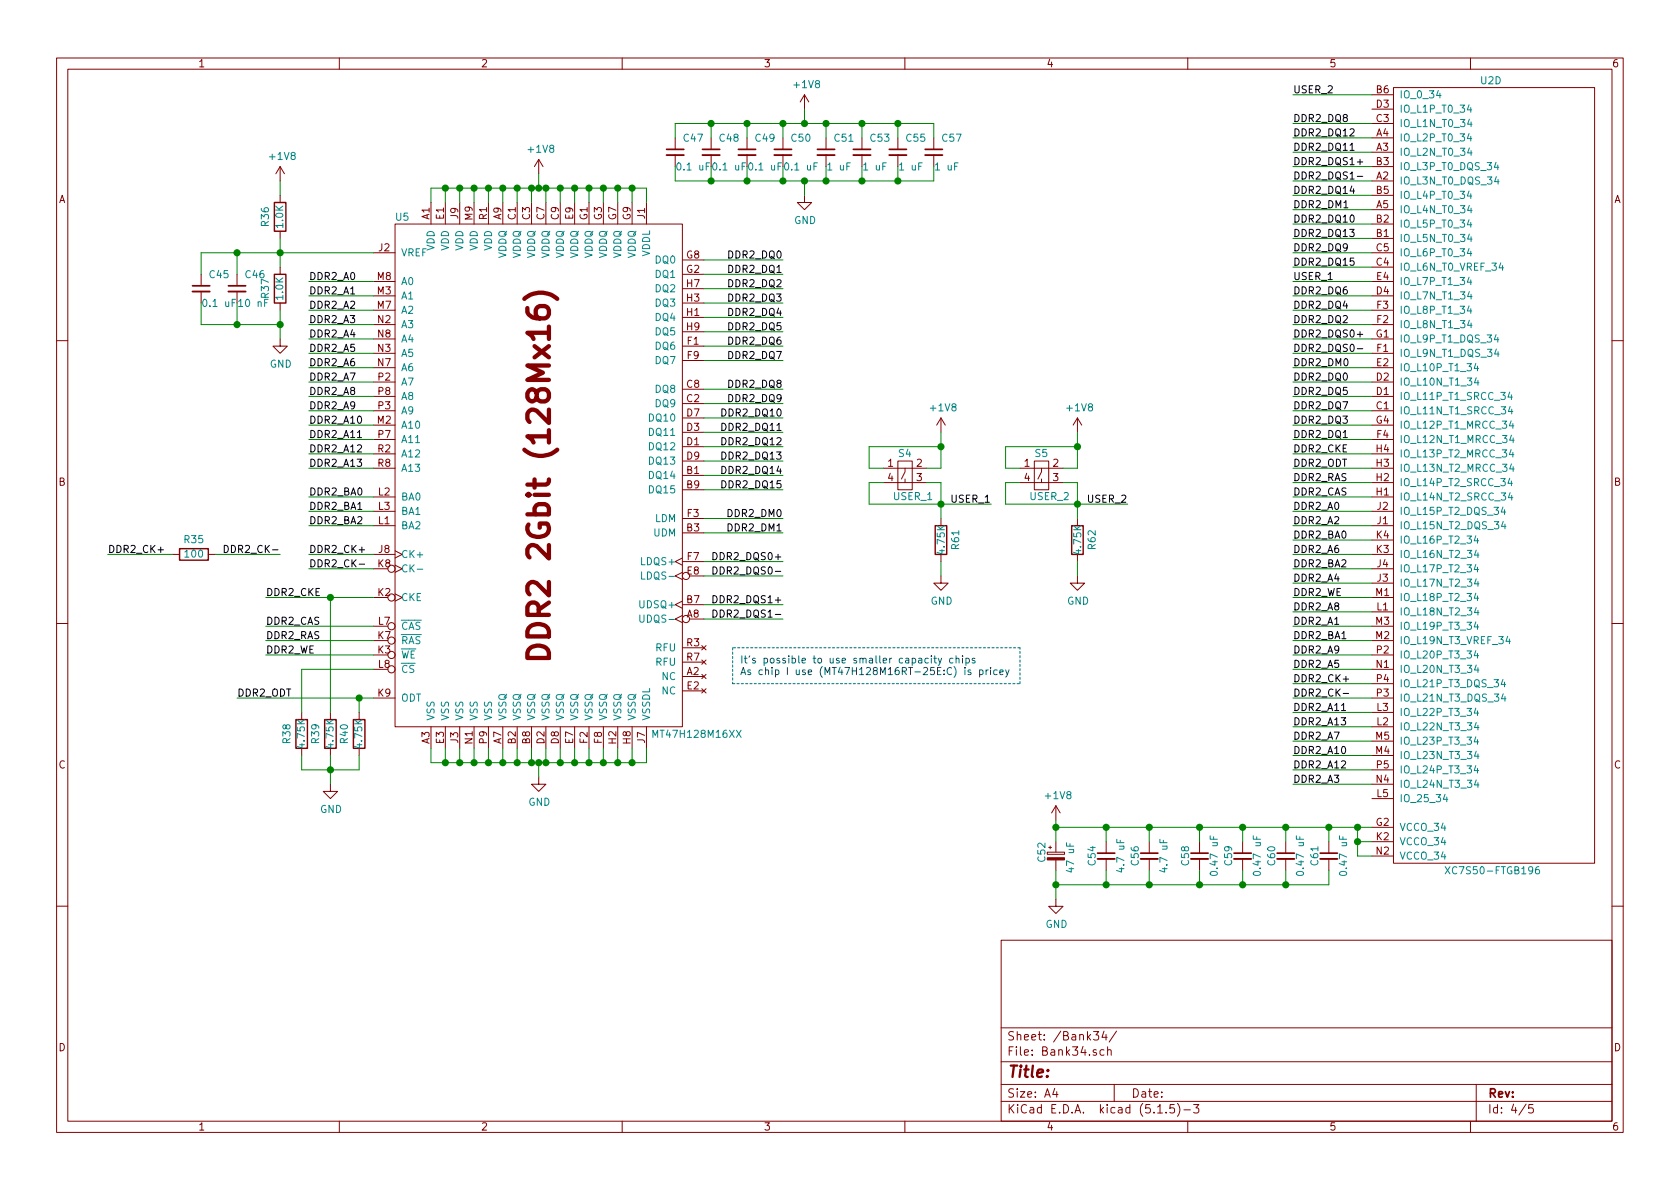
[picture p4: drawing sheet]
EESchema Schematic File Version 4
EELAYER 30 0
EELAYER END
$Descr A4 11693 8268
encoding utf-8
Sheet 4 5
Title ""
Date ""
Rev ""
Comp ""
Comment1 ""
Comment2 ""
Comment3 ""
Comment4 ""
$EndDescr
$Comp
L my_parts:XC7S50-FTGB196 U2
U 4 1
P 10400 3300
F 0 "U2" H 10300 6050 50  0000 L CNN
F 1 "XC7S50-FTGB196" H 10050 550 50  0000 L CNN
F 2 "Package_BGA:Xilinx_FTGB196" H 10150 3300 50  0001 C CNN
F 3 "" H 10150 3300 50  0001 C CNN
	4    10400 3300
	1    0    0    -1  
$EndComp
$Comp
L Device:C_Small C?
U 1 1
P 9250 5950
AR Path="/5D9667D8/5DB0B940" Ref="C?"  Part="1" 
AR Path="/5E35D7C2/5DB0B940" Ref="C?"  Part="1" 
AR Path="/5DAE4F3C/5DB0B940" Ref="C61"  Part="1" 
F 0 "C61" V 9150 5950 50  0000 C CNN
F 1 "0.47 uF" V 9350 5950 50  0000 C CNN
F 2 "my_parts:C_0201_0603Metric" H 9250 5950 50  0001 C CNN
F 3 "~" H 9250 5950 50  0001 C CNN
	1    9250 5950
	1    0    0    -1  
$EndComp
$Comp
L Device:C_Small C?
U 1 1
P 8950 5950
AR Path="/5D9667D8/5DB0B946" Ref="C?"  Part="1" 
AR Path="/5E35D7C2/5DB0B946" Ref="C?"  Part="1" 
AR Path="/5DAE4F3C/5DB0B946" Ref="C60"  Part="1" 
F 0 "C60" V 8850 5950 50  0000 C CNN
F 1 "0.47 uF" V 9050 5950 50  0000 C CNN
F 2 "my_parts:C_0201_0603Metric" H 8950 5950 50  0001 C CNN
F 3 "~" H 8950 5950 50  0001 C CNN
	1    8950 5950
	1    0    0    -1  
$EndComp
$Comp
L Device:C_Small C?
U 1 1
P 8650 5950
AR Path="/5D9667D8/5DB0B94C" Ref="C?"  Part="1" 
AR Path="/5E35D7C2/5DB0B94C" Ref="C?"  Part="1" 
AR Path="/5DAE4F3C/5DB0B94C" Ref="C59"  Part="1" 
F 0 "C59" V 8550 5950 50  0000 C CNN
F 1 "0.47 uF" V 8750 5950 50  0000 C CNN
F 2 "my_parts:C_0201_0603Metric" H 8650 5950 50  0001 C CNN
F 3 "~" H 8650 5950 50  0001 C CNN
	1    8650 5950
	1    0    0    -1  
$EndComp
$Comp
L Device:C_Small C?
U 1 1
P 8000 5950
AR Path="/5D9667D8/5DB0B952" Ref="C?"  Part="1" 
AR Path="/5E35D7C2/5DB0B952" Ref="C?"  Part="1" 
AR Path="/5DAE4F3C/5DB0B952" Ref="C56"  Part="1" 
F 0 "C56" V 7900 5950 50  0000 C CNN
F 1 "4.7 uF" V 8100 5950 50  0000 C CNN
F 2 "Capacitor_SMD:C_0402_1005Metric" H 8000 5950 50  0001 C CNN
F 3 "~" H 8000 5950 50  0001 C CNN
	1    8000 5950
	1    0    0    -1  
$EndComp
$Comp
L Device:CP_Small C?
U 1 1
P 7350 5950
AR Path="/5D9667D8/5DB0B958" Ref="C?"  Part="1" 
AR Path="/5E35D7C2/5DB0B958" Ref="C?"  Part="1" 
AR Path="/5DAE4F3C/5DB0B958" Ref="C52"  Part="1" 
F 0 "C52" V 7250 5900 50  0000 L CNN
F 1 "47 uF" V 7450 5825 50  0000 L CNN
F 2 "Capacitor_Tantalum_SMD:CP_EIA-3216-18_Kemet-A" H 7350 5950 50  0001 C CNN
F 3 "~" H 7350 5950 50  0001 C CNN
	1    7350 5950
	1    0    0    -1  
$EndComp
$Comp
L power:GND #PWR?
U 1 1
P 7350 6250
AR Path="/5D9667D8/5DB0B95E" Ref="#PWR?"  Part="1" 
AR Path="/5E35D7C2/5DB0B95E" Ref="#PWR?"  Part="1" 
AR Path="/5DAE4F3C/5DB0B95E" Ref="#PWR073"  Part="1" 
F 0 "#PWR073" H 7350 6000 50  0001 C CNN
F 1 "GND" H 7355 6077 50  0000 C CNN
F 2 "" H 7350 6250 50  0001 C CNN
F 3 "" H 7350 6250 50  0001 C CNN
	1    7350 6250
	1    0    0    -1  
$EndComp
Wire Wire Line
	7350 6050 7350 6150
Wire Wire Line
	9250 6050 9250 6150
Wire Wire Line
	9250 6150 8950 6150
Connection ~ 7350 6150
Wire Wire Line
	7350 6150 7350 6250
Wire Wire Line
	8000 6050 8000 6150
Wire Wire Line
	7700 6150 7350 6150
Wire Wire Line
	8650 6050 8650 6150
Wire Wire Line
	8350 6150 8000 6150
Wire Wire Line
	8950 6050 8950 6150
Connection ~ 8950 6150
Wire Wire Line
	8950 6150 8650 6150
Wire Wire Line
	9550 5750 9450 5750
Wire Wire Line
	7350 5750 7350 5850
Wire Wire Line
	8000 5850 8000 5750
Wire Wire Line
	7700 5750 7350 5750
Wire Wire Line
	8650 5850 8650 5750
Wire Wire Line
	8350 5750 8000 5750
Wire Wire Line
	8950 5850 8950 5750
Connection ~ 8950 5750
Wire Wire Line
	8950 5750 8650 5750
Wire Wire Line
	9250 5850 9250 5750
Connection ~ 9250 5750
Wire Wire Line
	9250 5750 8950 5750
Connection ~ 9450 5750
Wire Wire Line
	9450 5750 9250 5750
Wire Wire Line
	9550 5850 9450 5850
Connection ~ 9450 5850
Wire Wire Line
	9450 5850 9450 5750
Wire Wire Line
	9550 5950 9450 5950
Wire Wire Line
	9450 5950 9450 5850
Connection ~ 7350 5750
Wire Wire Line
	7350 5700 7350 5750
$Comp
L Device:C_Small C?
U 1 1
P 8350 5950
AR Path="/5D9667D8/5DB0B985" Ref="C?"  Part="1" 
AR Path="/5E35D7C2/5DB0B985" Ref="C?"  Part="1" 
AR Path="/5DAE4F3C/5DB0B985" Ref="C58"  Part="1" 
F 0 "C58" V 8250 5950 50  0000 C CNN
F 1 "0.47 uF" V 8450 5950 50  0000 C CNN
F 2 "my_parts:C_0201_0603Metric" H 8350 5950 50  0001 C CNN
F 3 "~" H 8350 5950 50  0001 C CNN
	1    8350 5950
	1    0    0    -1  
$EndComp
Wire Wire Line
	8650 6150 8350 6150
Wire Wire Line
	8350 6150 8350 6050
Connection ~ 8650 6150
Wire Wire Line
	8650 5750 8350 5750
Wire Wire Line
	8350 5750 8350 5850
Connection ~ 8650 5750
Connection ~ 8350 5750
Connection ~ 8350 6150
$Comp
L Device:C_Small C?
U 1 1
P 7700 5950
AR Path="/5D9667D8/5DB0B993" Ref="C?"  Part="1" 
AR Path="/5E35D7C2/5DB0B993" Ref="C?"  Part="1" 
AR Path="/5DAE4F3C/5DB0B993" Ref="C54"  Part="1" 
F 0 "C54" V 7600 5950 50  0000 C CNN
F 1 "4.7 uF" V 7800 5950 50  0000 C CNN
F 2 "Capacitor_SMD:C_0402_1005Metric" H 7700 5950 50  0001 C CNN
F 3 "~" H 7700 5950 50  0001 C CNN
	1    7700 5950
	1    0    0    -1  
$EndComp
Wire Wire Line
	8000 6150 7700 6150
Wire Wire Line
	7700 6150 7700 6050
Connection ~ 8000 6150
Wire Wire Line
	8000 5750 7700 5750
Wire Wire Line
	7700 5750 7700 5850
Connection ~ 8000 5750
Connection ~ 7700 5750
Connection ~ 7700 6150
$Comp
L my_parts:MT47H128M16XX U5
U 1 1
P 3750 3300
F 0 "U5" H 2800 5100 50  0000 C CNN
F 1 "MT47H128M16XX" H 4850 1500 50  0000 C CNN
F 2 "my_parts:BGA-84_9x15_9.0x12.5mm" H 3750 3300 50  0001 C CNN
F 3 "" H 3750 3300 50  0001 C CNN
	1    3750 3300
	1    0    0    -1  
$EndComp
$Comp
L Device:C_Small C47
U 1 1
P 4700 1050
F 0 "C47" H 4750 1150 50  0000 L CNN
F 1 "0.1 uF" H 4700 950 50  0000 L CNN
F 2 "Capacitor_SMD:C_0402_1005Metric" H 4700 1050 50  0001 C CNN
F 3 "~" H 4700 1050 50  0001 C CNN
	1    4700 1050
	1    0    0    -1  
$EndComp
$Comp
L Device:C_Small C48
U 1 1
P 4950 1050
F 0 "C48" H 5000 1150 50  0000 L CNN
F 1 "0.1 uF" H 4950 950 50  0000 L CNN
F 2 "Capacitor_SMD:C_0402_1005Metric" H 4950 1050 50  0001 C CNN
F 3 "~" H 4950 1050 50  0001 C CNN
	1    4950 1050
	1    0    0    -1  
$EndComp
$Comp
L Device:C_Small C49
U 1 1
P 5200 1050
F 0 "C49" H 5250 1150 50  0000 L CNN
F 1 "0.1 uF" H 5200 950 50  0000 L CNN
F 2 "Capacitor_SMD:C_0402_1005Metric" H 5200 1050 50  0001 C CNN
F 3 "~" H 5200 1050 50  0001 C CNN
	1    5200 1050
	1    0    0    -1  
$EndComp
$Comp
L Device:C_Small C50
U 1 1
P 5450 1050
F 0 "C50" H 5500 1150 50  0000 L CNN
F 1 "0.1 uF" H 5450 950 50  0000 L CNN
F 2 "Capacitor_SMD:C_0402_1005Metric" H 5450 1050 50  0001 C CNN
F 3 "~" H 5450 1050 50  0001 C CNN
	1    5450 1050
	1    0    0    -1  
$EndComp
$Comp
L Device:C_Small C51
U 1 1
P 5750 1050
F 0 "C51" H 5800 1150 50  0000 L CNN
F 1 "1 uF" H 5750 950 50  0000 L CNN
F 2 "Capacitor_SMD:C_0402_1005Metric" H 5750 1050 50  0001 C CNN
F 3 "~" H 5750 1050 50  0001 C CNN
	1    5750 1050
	1    0    0    -1  
$EndComp
$Comp
L Device:C_Small C53
U 1 1
P 6000 1050
F 0 "C53" H 6050 1150 50  0000 L CNN
F 1 "1 uF" H 6000 950 50  0000 L CNN
F 2 "Capacitor_SMD:C_0402_1005Metric" H 6000 1050 50  0001 C CNN
F 3 "~" H 6000 1050 50  0001 C CNN
	1    6000 1050
	1    0    0    -1  
$EndComp
$Comp
L Device:C_Small C55
U 1 1
P 6250 1050
F 0 "C55" H 6300 1150 50  0000 L CNN
F 1 "1 uF" H 6250 950 50  0000 L CNN
F 2 "Capacitor_SMD:C_0402_1005Metric" H 6250 1050 50  0001 C CNN
F 3 "~" H 6250 1050 50  0001 C CNN
	1    6250 1050
	1    0    0    -1  
$EndComp
$Comp
L Device:C_Small C57
U 1 1
P 6500 1050
F 0 "C57" H 6550 1150 50  0000 L CNN
F 1 "1 uF" H 6500 950 50  0000 L CNN
F 2 "Capacitor_SMD:C_0402_1005Metric" H 6500 1050 50  0001 C CNN
F 3 "~" H 6500 1050 50  0001 C CNN
	1    6500 1050
	1    0    0    -1  
$EndComp
$Comp
L power:+1V8 #PWR070
U 1 1
P 5600 750
F 0 "#PWR070" H 5600 600 50  0001 C CNN
F 1 "+1V8" H 5615 923 50  0000 C CNN
F 2 "" H 5600 750 50  0001 C CNN
F 3 "" H 5600 750 50  0001 C CNN
	1    5600 750 
	1    0    0    -1  
$EndComp
Wire Wire Line
	4700 950  4700 850 
Wire Wire Line
	4700 850  4950 850 
Wire Wire Line
	6500 850  6500 950 
Wire Wire Line
	5600 750  5600 850 
Connection ~ 5600 850 
Wire Wire Line
	5600 850  5750 850 
Wire Wire Line
	4950 950  4950 850 
Connection ~ 4950 850 
Wire Wire Line
	4950 850  5200 850 
Wire Wire Line
	5200 950  5200 850 
Connection ~ 5200 850 
Wire Wire Line
	5200 850  5450 850 
Wire Wire Line
	5450 950  5450 850 
Connection ~ 5450 850 
Wire Wire Line
	5450 850  5600 850 
$Comp
L power:GND #PWR?
U 1 1
P 5600 1350
AR Path="/5D9667D8/5DD62DEC" Ref="#PWR?"  Part="1" 
AR Path="/5E35D7C2/5DD62DEC" Ref="#PWR?"  Part="1" 
AR Path="/5DAE4F3C/5DD62DEC" Ref="#PWR071"  Part="1" 
F 0 "#PWR071" H 5600 1100 50  0001 C CNN
F 1 "GND" H 5605 1177 50  0000 C CNN
F 2 "" H 5600 1350 50  0001 C CNN
F 3 "" H 5600 1350 50  0001 C CNN
	1    5600 1350
	1    0    0    -1  
$EndComp
Wire Wire Line
	4700 1150 4700 1250
Wire Wire Line
	4700 1250 4950 1250
Wire Wire Line
	6500 1250 6500 1150
Wire Wire Line
	5600 1250 5600 1350
Connection ~ 5600 1250
Wire Wire Line
	5600 1250 5750 1250
Wire Wire Line
	5450 1150 5450 1250
Connection ~ 5450 1250
Wire Wire Line
	5450 1250 5600 1250
Wire Wire Line
	5200 1150 5200 1250
Connection ~ 5200 1250
Wire Wire Line
	5200 1250 5450 1250
Wire Wire Line
	4950 1150 4950 1250
Connection ~ 4950 1250
Wire Wire Line
	4950 1250 5200 1250
Wire Wire Line
	5750 1150 5750 1250
Connection ~ 5750 1250
Wire Wire Line
	5750 1250 6000 1250
Wire Wire Line
	6000 1150 6000 1250
Connection ~ 6000 1250
Wire Wire Line
	6000 1250 6250 1250
Wire Wire Line
	6250 1150 6250 1250
Connection ~ 6250 1250
Wire Wire Line
	6250 1250 6500 1250
Wire Wire Line
	6250 950  6250 850 
Connection ~ 6250 850 
Wire Wire Line
	6250 850  6500 850 
Wire Wire Line
	6000 950  6000 850 
Connection ~ 6000 850 
Wire Wire Line
	6000 850  6250 850 
Wire Wire Line
	5750 950  5750 850 
Connection ~ 5750 850 
Wire Wire Line
	5750 850  6000 850 
$Comp
L power:+1V8 #PWR072
U 1 1
P 7350 5700
F 0 "#PWR072" H 7350 5550 50  0001 C CNN
F 1 "+1V8" H 7365 5873 50  0000 C CNN
F 2 "" H 7350 5700 50  0001 C CNN
F 3 "" H 7350 5700 50  0001 C CNN
	1    7350 5700
	1    0    0    -1  
$EndComp
$Comp
L power:+1V8 #PWR068
U 1 1
P 3750 1200
F 0 "#PWR068" H 3750 1050 50  0001 C CNN
F 1 "+1V8" H 3765 1373 50  0000 C CNN
F 2 "" H 3750 1200 50  0001 C CNN
F 3 "" H 3750 1200 50  0001 C CNN
	1    3750 1200
	1    0    0    -1  
$EndComp
Wire Wire Line
	3000 1400 3000 1300
Wire Wire Line
	3000 1300 3100 1300
Wire Wire Line
	4500 1300 4500 1400
Wire Wire Line
	3750 1200 3750 1300
Connection ~ 3750 1300
Wire Wire Line
	3750 1300 3800 1300
Wire Wire Line
	3100 1300 3100 1400
Connection ~ 3100 1300
Wire Wire Line
	3100 1300 3200 1300
Wire Wire Line
	3200 1300 3200 1400
Connection ~ 3200 1300
Wire Wire Line
	3200 1300 3300 1300
Wire Wire Line
	3300 1300 3300 1400
Connection ~ 3300 1300
Wire Wire Line
	3300 1300 3400 1300
Wire Wire Line
	3400 1300 3400 1400
Connection ~ 3400 1300
Wire Wire Line
	3400 1300 3500 1300
Wire Wire Line
	3500 1400 3500 1300
Connection ~ 3500 1300
Wire Wire Line
	3500 1300 3600 1300
Wire Wire Line
	3600 1400 3600 1300
Connection ~ 3600 1300
Wire Wire Line
	3600 1300 3700 1300
Wire Wire Line
	3700 1400 3700 1300
Connection ~ 3700 1300
Wire Wire Line
	3700 1300 3750 1300
Wire Wire Line
	3800 1400 3800 1300
Connection ~ 3800 1300
Wire Wire Line
	3800 1300 3900 1300
Wire Wire Line
	3900 1400 3900 1300
Connection ~ 3900 1300
Wire Wire Line
	3900 1300 4000 1300
Wire Wire Line
	4000 1400 4000 1300
Connection ~ 4000 1300
Wire Wire Line
	4000 1300 4100 1300
Wire Wire Line
	4100 1400 4100 1300
Connection ~ 4100 1300
Wire Wire Line
	4100 1300 4200 1300
Wire Wire Line
	4200 1400 4200 1300
Connection ~ 4200 1300
Wire Wire Line
	4200 1300 4300 1300
Wire Wire Line
	4300 1400 4300 1300
Connection ~ 4300 1300
Wire Wire Line
	4300 1300 4400 1300
Wire Wire Line
	4400 1400 4400 1300
Connection ~ 4400 1300
Wire Wire Line
	4400 1300 4500 1300
$Comp
L power:GND #PWR?
U 1 1
P 3750 5400
AR Path="/5D9667D8/5DD9E922" Ref="#PWR?"  Part="1" 
AR Path="/5E35D7C2/5DD9E922" Ref="#PWR?"  Part="1" 
AR Path="/5DAE4F3C/5DD9E922" Ref="#PWR069"  Part="1" 
F 0 "#PWR069" H 3750 5150 50  0001 C CNN
F 1 "GND" H 3755 5227 50  0000 C CNN
F 2 "" H 3750 5400 50  0001 C CNN
F 3 "" H 3750 5400 50  0001 C CNN
	1    3750 5400
	1    0    0    -1  
$EndComp
Wire Wire Line
	3000 5200 3000 5300
Wire Wire Line
	3000 5300 3100 5300
Wire Wire Line
	4500 5300 4500 5200
Wire Wire Line
	3750 5400 3750 5300
Connection ~ 3750 5300
Wire Wire Line
	3750 5300 3800 5300
Wire Wire Line
	3100 5200 3100 5300
Connection ~ 3100 5300
Wire Wire Line
	3100 5300 3200 5300
Wire Wire Line
	3200 5200 3200 5300
Connection ~ 3200 5300
Wire Wire Line
	3200 5300 3300 5300
Wire Wire Line
	3300 5200 3300 5300
Connection ~ 3300 5300
Wire Wire Line
	3300 5300 3400 5300
Wire Wire Line
	3400 5200 3400 5300
Connection ~ 3400 5300
Wire Wire Line
	3400 5300 3500 5300
Wire Wire Line
	3500 5200 3500 5300
Connection ~ 3500 5300
Wire Wire Line
	3500 5300 3600 5300
Wire Wire Line
	3600 5200 3600 5300
Connection ~ 3600 5300
Wire Wire Line
	3600 5300 3700 5300
Wire Wire Line
	3700 5200 3700 5300
Connection ~ 3700 5300
Wire Wire Line
	3700 5300 3750 5300
Wire Wire Line
	3800 5200 3800 5300
Connection ~ 3800 5300
Wire Wire Line
	3800 5300 3900 5300
Wire Wire Line
	3900 5200 3900 5300
Connection ~ 3900 5300
Wire Wire Line
	3900 5300 4000 5300
Wire Wire Line
	4000 5200 4000 5300
Connection ~ 4000 5300
Wire Wire Line
	4000 5300 4100 5300
Wire Wire Line
	4100 5200 4100 5300
Connection ~ 4100 5300
Wire Wire Line
	4100 5300 4200 5300
Wire Wire Line
	4200 5200 4200 5300
Connection ~ 4200 5300
Wire Wire Line
	4200 5300 4300 5300
Wire Wire Line
	4300 5200 4300 5300
Connection ~ 4300 5300
Wire Wire Line
	4300 5300 4400 5300
Wire Wire Line
	4400 5200 4400 5300
Connection ~ 4400 5300
Wire Wire Line
	4400 5300 4500 5300
$Comp
L Device:R R?
U 1 1
P 2500 5100
AR Path="/5E35D7C2/5DDEF01C" Ref="R?"  Part="1" 
AR Path="/5DAE4F3C/5DDEF01C" Ref="R40"  Part="1" 
F 0 "R40" V 2600 5100 50  0000 C CNN
F 1 "4.75K" V 2500 5100 50  0000 C CNN
F 2 "Resistor_SMD:R_0402_1005Metric" V 2430 5100 50  0001 C CNN
F 3 "~" H 2500 5100 50  0001 C CNN
	1    2500 5100
	-1   0    0    1   
$EndComp
$Comp
L Device:R R?
U 1 1
P 2300 5100
AR Path="/5E35D7C2/5DDF7243" Ref="R?"  Part="1" 
AR Path="/5DAE4F3C/5DDF7243" Ref="R39"  Part="1" 
F 0 "R39" V 2400 5100 50  0000 C CNN
F 1 "4.75K" V 2300 5100 50  0000 C CNN
F 2 "Resistor_SMD:R_0402_1005Metric" V 2230 5100 50  0001 C CNN
F 3 "~" H 2300 5100 50  0001 C CNN
	1    2300 5100
	-1   0    0    1   
$EndComp
Wire Wire Line
	2600 4150 2300 4150
Wire Wire Line
	2300 4150 2300 4950
Wire Wire Line
	2600 4850 2500 4850
Wire Wire Line
	2500 4850 2500 4950
$Comp
L power:GND #PWR?
U 1 1
P 2300 5450
AR Path="/5D9667D8/5DE03B28" Ref="#PWR?"  Part="1" 
AR Path="/5E35D7C2/5DE03B28" Ref="#PWR?"  Part="1" 
AR Path="/5DAE4F3C/5DE03B28" Ref="#PWR067"  Part="1" 
F 0 "#PWR067" H 2300 5200 50  0001 C CNN
F 1 "GND" H 2305 5277 50  0000 C CNN
F 2 "" H 2300 5450 50  0001 C CNN
F 3 "" H 2300 5450 50  0001 C CNN
	1    2300 5450
	1    0    0    -1  
$EndComp
Wire Wire Line
	2500 5250 2500 5350
Wire Wire Line
	2300 5250 2300 5350
Wire Wire Line
	2300 5350 2500 5350
$Comp
L Device:R R?
U 1 1
P 2100 5100
AR Path="/5E35D7C2/5DE11A98" Ref="R?"  Part="1" 
AR Path="/5DAE4F3C/5DE11A98" Ref="R38"  Part="1" 
F 0 "R38" V 2200 5100 50  0000 C CNN
F 1 "4.75K" V 2100 5100 50  0000 C CNN
F 2 "Resistor_SMD:R_0402_1005Metric" V 2030 5100 50  0001 C CNN
F 3 "~" H 2100 5100 50  0001 C CNN
	1    2100 5100
	-1   0    0    1   
$EndComp
Wire Wire Line
	2600 4650 2100 4650
Wire Wire Line
	2100 4650 2100 4950
Wire Wire Line
	2100 5250 2100 5350
Wire Wire Line
	2100 5350 2300 5350
Connection ~ 2300 5350
Wire Wire Line
	2300 5350 2300 5450
Text Label 1650 4850 0    50   ~ 0
DDR2_ODT
Connection ~ 2500 4850
Wire Wire Line
	1650 4850 2500 4850
Text Label 1850 4550 0    50   ~ 0
DDR2_WE
Text Label 1850 4450 0    50   ~ 0
DDR2_RAS
Text Label 1850 4350 0    50   ~ 0
DDR2_CAS
Wire Wire Line
	1850 4350 2600 4350
Wire Wire Line
	1850 4450 2600 4450
Wire Wire Line
	1850 4550 2600 4550
Text Label 1850 4150 0    50   ~ 0
DDR2_CKE
Wire Wire Line
	1850 4150 2300 4150
Connection ~ 2300 4150
Text Label 2150 3950 0    50   ~ 0
DDR2_CK-
Text Label 2150 3850 0    50   ~ 0
DDR2_CK+
Wire Wire Line
	2150 3850 2600 3850
Wire Wire Line
	2150 3950 2600 3950
Wire Wire Line
	2150 1950 2600 1950
Wire Wire Line
	2150 2050 2600 2050
Wire Wire Line
	2150 2150 2600 2150
Wire Wire Line
	2150 2250 2600 2250
Wire Wire Line
	2150 2350 2600 2350
Wire Wire Line
	2150 2450 2600 2450
Wire Wire Line
	2150 2550 2600 2550
Wire Wire Line
	2150 2650 2600 2650
Wire Wire Line
	2150 2750 2600 2750
Wire Wire Line
	2150 2850 2600 2850
Wire Wire Line
	2150 2950 2600 2950
Wire Wire Line
	2150 3050 2600 3050
Wire Wire Line
	2150 3150 2600 3150
Wire Wire Line
	2150 3250 2600 3250
Wire Wire Line
	2150 3450 2600 3450
Wire Wire Line
	2150 3550 2600 3550
Wire Wire Line
	2150 3650 2600 3650
Text Label 2150 3450 0    50   ~ 0
DDR2_BA0
Text Label 2150 3550 0    50   ~ 0
DDR2_BA1
Text Label 2150 3650 0    50   ~ 0
DDR2_BA2
Text Label 2150 1950 0    50   ~ 0
DDR2_A0
Text Label 2150 2050 0    50   ~ 0
DDR2_A1
Text Label 2150 2150 0    50   ~ 0
DDR2_A2
Text Label 2150 2250 0    50   ~ 0
DDR2_A3
Text Label 2150 2350 0    50   ~ 0
DDR2_A4
Text Label 2150 2450 0    50   ~ 0
DDR2_A5
Text Label 2150 2550 0    50   ~ 0
DDR2_A6
Text Label 2150 2650 0    50   ~ 0
DDR2_A7
Text Label 2150 2750 0    50   ~ 0
DDR2_A8
Text Label 2150 2850 0    50   ~ 0
DDR2_A9
Text Label 2150 2950 0    50   ~ 0
DDR2_A10
Text Label 2150 3050 0    50   ~ 0
DDR2_A11
Text Label 2150 3150 0    50   ~ 0
DDR2_A12
Text Label 2150 3250 0    50   ~ 0
DDR2_A13
$Comp
L Device:R R?
U 1 1
P 1950 1500
AR Path="/5E35D7C2/5DF05D84" Ref="R?"  Part="1" 
AR Path="/5DAE4F3C/5DF05D84" Ref="R36"  Part="1" 
F 0 "R36" V 2050 1500 50  0000 C CNN
F 1 "1.0K" V 1950 1500 50  0000 C CNN
F 2 "Resistor_SMD:R_0402_1005Metric" V 1880 1500 50  0001 C CNN
F 3 "~" H 1950 1500 50  0001 C CNN
	1    1950 1500
	-1   0    0    1   
$EndComp
$Comp
L Device:R R?
U 1 1
P 1950 2000
AR Path="/5E35D7C2/5DF07152" Ref="R?"  Part="1" 
AR Path="/5DAE4F3C/5DF07152" Ref="R37"  Part="1" 
F 0 "R37" V 2050 2000 50  0000 C CNN
F 1 "1.0K" V 1950 2000 50  0000 C CNN
F 2 "Resistor_SMD:R_0402_1005Metric" V 1880 2000 50  0001 C CNN
F 3 "~" H 1950 2000 50  0001 C CNN
	1    1950 2000
	-1   0    0    1   
$EndComp
$Comp
L Device:C_Small C46
U 1 1
P 1650 2000
F 0 "C46" H 1700 2100 50  0000 L CNN
F 1 "10 nF" H 1650 1900 50  0000 L CNN
F 2 "Capacitor_SMD:C_0402_1005Metric" H 1650 2000 50  0001 C CNN
F 3 "~" H 1650 2000 50  0001 C CNN
	1    1650 2000
	1    0    0    -1  
$EndComp
$Comp
L Device:C_Small C45
U 1 1
P 1400 2000
F 0 "C45" H 1450 2100 50  0000 L CNN
F 1 "0.1 uF" H 1400 1900 50  0000 L CNN
F 2 "Capacitor_SMD:C_0402_1005Metric" H 1400 2000 50  0001 C CNN
F 3 "~" H 1400 2000 50  0001 C CNN
	1    1400 2000
	1    0    0    -1  
$EndComp
$Comp
L power:GND #PWR?
U 1 1
P 1950 2350
AR Path="/5D9667D8/5DF082F4" Ref="#PWR?"  Part="1" 
AR Path="/5E35D7C2/5DF082F4" Ref="#PWR?"  Part="1" 
AR Path="/5DAE4F3C/5DF082F4" Ref="#PWR066"  Part="1" 
F 0 "#PWR066" H 1950 2100 50  0001 C CNN
F 1 "GND" H 1955 2177 50  0000 C CNN
F 2 "" H 1950 2350 50  0001 C CNN
F 3 "" H 1950 2350 50  0001 C CNN
	1    1950 2350
	1    0    0    -1  
$EndComp
$Comp
L power:+1V8 #PWR065
U 1 1
P 1950 1250
F 0 "#PWR065" H 1950 1100 50  0001 C CNN
F 1 "+1V8" H 1965 1423 50  0000 C CNN
F 2 "" H 1950 1250 50  0001 C CNN
F 3 "" H 1950 1250 50  0001 C CNN
	1    1950 1250
	1    0    0    -1  
$EndComp
Wire Wire Line
	1950 2150 1950 2250
Wire Wire Line
	1400 2100 1400 2250
Wire Wire Line
	1400 2250 1650 2250
Connection ~ 1950 2250
Wire Wire Line
	1950 2250 1950 2350
Wire Wire Line
	1950 1650 1950 1750
Wire Wire Line
	2600 1750 1950 1750
Connection ~ 1950 1750
Wire Wire Line
	1950 1750 1950 1850
Wire Wire Line
	1950 1750 1650 1750
Wire Wire Line
	1400 1750 1400 1900
Wire Wire Line
	1650 1900 1650 1750
Connection ~ 1650 1750
Wire Wire Line
	1650 1750 1400 1750
Wire Wire Line
	1950 1250 1950 1350
Wire Wire Line
	1650 2100 1650 2250
Connection ~ 1650 2250
Wire Wire Line
	1650 2250 1950 2250
Text Label 5450 1800 2    50   ~ 0
DDR2_DQ0
Text Label 5450 1900 2    50   ~ 0
DDR2_DQ1
Text Label 5450 2000 2    50   ~ 0
DDR2_DQ2
Text Label 5450 2100 2    50   ~ 0
DDR2_DQ3
Text Label 5450 2200 2    50   ~ 0
DDR2_DQ4
Text Label 5450 2300 2    50   ~ 0
DDR2_DQ5
Text Label 5450 2400 2    50   ~ 0
DDR2_DQ6
Text Label 5450 2500 2    50   ~ 0
DDR2_DQ7
Text Label 5450 2700 2    50   ~ 0
DDR2_DQ8
Text Label 5450 2800 2    50   ~ 0
DDR2_DQ9
Text Label 5450 2900 2    50   ~ 0
DDR2_DQ10
Text Label 5450 3000 2    50   ~ 0
DDR2_DQ11
Text Label 5450 3100 2    50   ~ 0
DDR2_DQ12
Text Label 5450 3200 2    50   ~ 0
DDR2_DQ13
Text Label 5450 3300 2    50   ~ 0
DDR2_DQ14
Text Label 5450 3400 2    50   ~ 0
DDR2_DQ15
Wire Wire Line
	5450 1800 4900 1800
Wire Wire Line
	5450 1900 4900 1900
Wire Wire Line
	5450 2000 4900 2000
Wire Wire Line
	5450 2100 4900 2100
Wire Wire Line
	5450 2200 4900 2200
Wire Wire Line
	5450 2300 4900 2300
Wire Wire Line
	5450 2400 4900 2400
Wire Wire Line
	5450 2500 4900 2500
Wire Wire Line
	5450 2700 4900 2700
Wire Wire Line
	5450 2800 4900 2800
Wire Wire Line
	5450 2900 4900 2900
Wire Wire Line
	5450 3000 4900 3000
Wire Wire Line
	5450 3100 4900 3100
Wire Wire Line
	5450 3200 4900 3200
Wire Wire Line
	5450 3300 4900 3300
Wire Wire Line
	5450 3400 4900 3400
Wire Wire Line
	5450 3600 4900 3600
Wire Wire Line
	5450 3700 4900 3700
Wire Wire Line
	5450 3900 4900 3900
Wire Wire Line
	5450 4000 4900 4000
Wire Wire Line
	5450 4200 4900 4200
Wire Wire Line
	5450 4300 4900 4300
Text Label 5450 3600 2    50   ~ 0
DDR2_DM0
Text Label 5450 3700 2    50   ~ 0
DDR2_DM1
Text Label 5450 3900 2    50   ~ 0
DDR2_DQS0+
Text Label 5450 4000 2    50   ~ 0
DDR2_DQS0-
Text Label 5450 4200 2    50   ~ 0
DDR2_DQS1+
Text Label 5450 4300 2    50   ~ 0
DDR2_DQS1-
$Comp
L Device:R R?
U 1 1
P 1350 3850
AR Path="/5E35D7C2/5E0BAABE" Ref="R?"  Part="1" 
AR Path="/5DAE4F3C/5E0BAABE" Ref="R35"  Part="1" 
F 0 "R35" V 1450 3850 50  0000 C CNN
F 1 "100" V 1350 3850 50  0000 C CNN
F 2 "Resistor_SMD:R_0402_1005Metric" V 1280 3850 50  0001 C CNN
F 3 "~" H 1350 3850 50  0001 C CNN
	1    1350 3850
	0    -1   -1   0   
$EndComp
Text Label 750  3850 0    50   ~ 0
DDR2_CK+
Text Label 1950 3850 2    50   ~ 0
DDR2_CK-
Wire Wire Line
	1950 3850 1500 3850
Wire Wire Line
	1200 3850 750  3850
Text Label 9000 5050 0    50   ~ 0
DDR2_A13
Text Label 9000 5350 0    50   ~ 0
DDR2_A12
Text Label 9000 4950 0    50   ~ 0
DDR2_A11
Text Label 9000 5250 0    50   ~ 0
DDR2_A10
Text Label 9000 4550 0    50   ~ 0
DDR2_A9
Text Label 9000 4250 0    50   ~ 0
DDR2_A8
Text Label 9000 5150 0    50   ~ 0
DDR2_A7
Text Label 9000 3850 0    50   ~ 0
DDR2_A6
Text Label 9000 4650 0    50   ~ 0
DDR2_A5
Text Label 9000 4050 0    50   ~ 0
DDR2_A4
Text Label 9000 5450 0    50   ~ 0
DDR2_A3
Text Label 9000 3650 0    50   ~ 0
DDR2_A2
Text Label 9000 4350 0    50   ~ 0
DDR2_A1
Text Label 9000 3550 0    50   ~ 0
DDR2_A0
Text Label 9000 3950 0    50   ~ 0
DDR2_BA2
Text Label 9000 4450 0    50   ~ 0
DDR2_BA1
Text Label 9000 3750 0    50   ~ 0
DDR2_BA0
Text Label 9000 4750 0    50   ~ 0
DDR2_CK+
Text Label 9000 4850 0    50   ~ 0
DDR2_CK-
Text Label 9000 3150 0    50   ~ 0
DDR2_CKE
Text Label 9000 1450 0    50   ~ 0
DDR2_DM1
Text Label 9000 2550 0    50   ~ 0
DDR2_DM0
Text Label 9000 1850 0    50   ~ 0
DDR2_DQ15
Text Label 9000 1350 0    50   ~ 0
DDR2_DQ14
Text Label 9000 1650 0    50   ~ 0
DDR2_DQ13
Text Label 9000 950  0    50   ~ 0
DDR2_DQ12
Text Label 9000 1050 0    50   ~ 0
DDR2_DQ11
Text Label 9000 1550 0    50   ~ 0
DDR2_DQ10
Text Label 9000 1750 0    50   ~ 0
DDR2_DQ9
Text Label 9000 850  0    50   ~ 0
DDR2_DQ8
Text Label 9000 2850 0    50   ~ 0
DDR2_DQ7
Text Label 9000 2050 0    50   ~ 0
DDR2_DQ6
Text Label 9000 2750 0    50   ~ 0
DDR2_DQ5
Text Label 9000 2150 0    50   ~ 0
DDR2_DQ4
Text Label 9000 2950 0    50   ~ 0
DDR2_DQ3
Text Label 9000 2250 0    50   ~ 0
DDR2_DQ2
Text Label 9000 3050 0    50   ~ 0
DDR2_DQ1
Text Label 9000 2650 0    50   ~ 0
DDR2_DQ0
Text Label 9000 1250 0    50   ~ 0
DDR2_DQS1-
Text Label 9000 1150 0    50   ~ 0
DDR2_DQS1+
Text Label 9000 2450 0    50   ~ 0
DDR2_DQS0-
Text Label 9000 2350 0    50   ~ 0
DDR2_DQS0+
Text Label 9000 3250 0    50   ~ 0
DDR2_ODT
Text Label 9000 3450 0    50   ~ 0
DDR2_CAS
Text Label 9000 3350 0    50   ~ 0
DDR2_RAS
Text Label 9000 4150 0    50   ~ 0
DDR2_WE
Wire Wire Line
	9000 2050 9550 2050
Wire Wire Line
	9000 2150 9550 2150
Wire Wire Line
	9000 2250 9550 2250
Wire Wire Line
	9000 2350 9550 2350
Wire Wire Line
	9000 2450 9550 2450
Wire Wire Line
	9000 2550 9550 2550
Wire Wire Line
	9000 2650 9550 2650
Wire Wire Line
	9000 2750 9550 2750
Wire Wire Line
	9000 2850 9550 2850
Wire Wire Line
	9000 2950 9550 2950
Wire Wire Line
	9000 3050 9550 3050
Wire Wire Line
	9000 850  9550 850 
Wire Wire Line
	9000 950  9550 950 
Wire Wire Line
	9000 1050 9550 1050
Wire Wire Line
	9000 1150 9550 1150
Wire Wire Line
	9000 1250 9550 1250
Wire Wire Line
	9000 1350 9550 1350
Wire Wire Line
	9000 1450 9550 1450
Wire Wire Line
	9000 1550 9550 1550
Wire Wire Line
	9000 1650 9550 1650
Wire Wire Line
	9000 1750 9550 1750
Wire Wire Line
	9000 1850 9550 1850
Wire Wire Line
	9000 3150 9550 3150
Wire Wire Line
	9000 3250 9550 3250
Wire Wire Line
	9000 3350 9550 3350
Wire Wire Line
	9000 3450 9550 3450
Wire Wire Line
	9000 3550 9550 3550
Wire Wire Line
	9000 3650 9550 3650
Wire Wire Line
	9000 3750 9550 3750
Wire Wire Line
	9000 3850 9550 3850
Wire Wire Line
	9000 3950 9550 3950
Wire Wire Line
	9000 4050 9550 4050
Wire Wire Line
	9000 4150 9550 4150
Wire Wire Line
	9000 4250 9550 4250
Wire Wire Line
	9000 4350 9550 4350
Wire Wire Line
	9000 4450 9550 4450
Wire Wire Line
	9000 4550 9550 4550
Wire Wire Line
	9000 4650 9550 4650
Wire Wire Line
	9000 4750 9550 4750
Wire Wire Line
	9000 4850 9550 4850
Wire Wire Line
	9000 4950 9550 4950
Wire Wire Line
	9000 5050 9550 5050
Wire Wire Line
	9000 5150 9550 5150
Wire Wire Line
	9000 5250 9550 5250
Wire Wire Line
	9000 5350 9550 5350
Wire Wire Line
	9000 5450 9550 5450
$Comp
L my_parts:B3FS_1010P S?
U 1 1
P 6300 3300
AR Path="/5E35D7C2/5E22C176" Ref="S?"  Part="1" 
AR Path="/5DAE4F3C/5E22C176" Ref="S4"  Part="1" 
F 0 "S4" H 6250 3150 50  0000 L CNN
F 1 "USER_1" H 6100 3450 50  0000 L CNN
F 2 "my_parts:B3FS_1010P" H 6300 3300 50  0001 C CNN
F 3 "" H 6300 3300 50  0001 C CNN
	1    6300 3300
	-1   0    0    1   
$EndComp
$Comp
L power:GND #PWR?
U 1 1
P 6550 4000
AR Path="/5D9667D8/5E22C17C" Ref="#PWR?"  Part="1" 
AR Path="/5E35D7C2/5E22C17C" Ref="#PWR?"  Part="1" 
AR Path="/5DAE4F3C/5E22C17C" Ref="#PWR085"  Part="1" 
F 0 "#PWR085" H 6550 3750 50  0001 C CNN
F 1 "GND" H 6555 3827 50  0000 C CNN
F 2 "" H 6550 4000 50  0001 C CNN
F 3 "" H 6550 4000 50  0001 C CNN
	1    6550 4000
	1    0    0    -1  
$EndComp
Wire Wire Line
	6450 3350 6550 3350
Wire Wire Line
	6550 3350 6550 3500
Wire Wire Line
	6150 3350 6050 3350
Wire Wire Line
	6050 3350 6050 3500
Wire Wire Line
	6050 3500 6550 3500
Connection ~ 6550 3500
Wire Wire Line
	6550 3500 6550 3600
Wire Wire Line
	6450 3250 6550 3250
Wire Wire Line
	6550 3250 6550 3100
Wire Wire Line
	6550 3100 6050 3100
Wire Wire Line
	6050 3100 6050 3250
Wire Wire Line
	6050 3250 6150 3250
Connection ~ 6550 3100
$Comp
L Device:R R?
U 1 1
P 6550 3750
AR Path="/5E35D7C2/5E22C190" Ref="R?"  Part="1" 
AR Path="/5DAE4F3C/5E22C190" Ref="R61"  Part="1" 
F 0 "R61" V 6650 3750 50  0000 C CNN
F 1 "4.75K" V 6550 3750 50  0000 C CNN
F 2 "Resistor_SMD:R_0402_1005Metric" V 6480 3750 50  0001 C CNN
F 3 "~" H 6550 3750 50  0001 C CNN
	1    6550 3750
	1    0    0    -1  
$EndComp
Wire Wire Line
	6550 3000 6550 3100
Wire Wire Line
	6550 3900 6550 4000
Text Label 6900 3500 2    50   ~ 0
USER_1
Wire Wire Line
	6550 3500 6900 3500
$Comp
L my_parts:B3FS_1010P S?
U 1 1
P 7250 3300
AR Path="/5E35D7C2/5E2C58A5" Ref="S?"  Part="1" 
AR Path="/5DAE4F3C/5E2C58A5" Ref="S5"  Part="1" 
F 0 "S5" H 7200 3150 50  0000 L CNN
F 1 "USER_2" H 7050 3450 50  0000 L CNN
F 2 "my_parts:B3FS_1010P" H 7250 3300 50  0001 C CNN
F 3 "" H 7250 3300 50  0001 C CNN
	1    7250 3300
	-1   0    0    1   
$EndComp
$Comp
L power:GND #PWR?
U 1 1
P 7500 4000
AR Path="/5D9667D8/5E2C58AF" Ref="#PWR?"  Part="1" 
AR Path="/5E35D7C2/5E2C58AF" Ref="#PWR?"  Part="1" 
AR Path="/5DAE4F3C/5E2C58AF" Ref="#PWR087"  Part="1" 
F 0 "#PWR087" H 7500 3750 50  0001 C CNN
F 1 "GND" H 7505 3827 50  0000 C CNN
F 2 "" H 7500 4000 50  0001 C CNN
F 3 "" H 7500 4000 50  0001 C CNN
	1    7500 4000
	1    0    0    -1  
$EndComp
Wire Wire Line
	7400 3350 7500 3350
Wire Wire Line
	7500 3350 7500 3500
Wire Wire Line
	7100 3350 7000 3350
Wire Wire Line
	7000 3350 7000 3500
Wire Wire Line
	7000 3500 7500 3500
Connection ~ 7500 3500
Wire Wire Line
	7500 3500 7500 3600
Wire Wire Line
	7400 3250 7500 3250
Wire Wire Line
	7500 3250 7500 3100
Wire Wire Line
	7500 3100 7000 3100
Wire Wire Line
	7000 3100 7000 3250
Wire Wire Line
	7000 3250 7100 3250
Connection ~ 7500 3100
$Comp
L Device:R R?
U 1 1
P 7500 3750
AR Path="/5E35D7C2/5E2C58C6" Ref="R?"  Part="1" 
AR Path="/5DAE4F3C/5E2C58C6" Ref="R62"  Part="1" 
F 0 "R62" V 7600 3750 50  0000 C CNN
F 1 "4.75K" V 7500 3750 50  0000 C CNN
F 2 "Resistor_SMD:R_0402_1005Metric" V 7430 3750 50  0001 C CNN
F 3 "~" H 7500 3750 50  0001 C CNN
	1    7500 3750
	1    0    0    -1  
$EndComp
Wire Wire Line
	7500 3000 7500 3100
Wire Wire Line
	7500 3900 7500 4000
Text Label 7850 3500 2    50   ~ 0
USER_2
Wire Wire Line
	7500 3500 7850 3500
$Comp
L power:+1V8 #PWR0120
U 1 1
P 7500 3000
F 0 "#PWR0120" H 7500 2850 50  0001 C CNN
F 1 "+1V8" H 7515 3173 50  0000 C CNN
F 2 "" H 7500 3000 50  0001 C CNN
F 3 "" H 7500 3000 50  0001 C CNN
	1    7500 3000
	1    0    0    -1  
$EndComp
$Comp
L power:+1V8 #PWR0121
U 1 1
P 6550 3000
F 0 "#PWR0121" H 6550 2850 50  0001 C CNN
F 1 "+1V8" H 6565 3173 50  0000 C CNN
F 2 "" H 6550 3000 50  0001 C CNN
F 3 "" H 6550 3000 50  0001 C CNN
	1    6550 3000
	1    0    0    -1  
$EndComp
Wire Wire Line
	9000 1950 9550 1950
Text Label 9000 1950 0    50   ~ 0
USER_1
Wire Wire Line
	9000 650  9550 650 
Text Label 9000 650  0    50   ~ 0
USER_2
Text Notes 5150 4700 0    50   ~ 0
It's possible to use smaller capacity chips\nAs chip I use (MT47H128M16RT-25E:C) is pricey
Wire Notes Line
	5100 4500 5100 4750
Wire Notes Line
	5100 4750 7100 4750
Wire Notes Line
	7100 4750 7100 4500
Wire Notes Line
	7100 4500 5100 4500
$EndSCHEMATC
